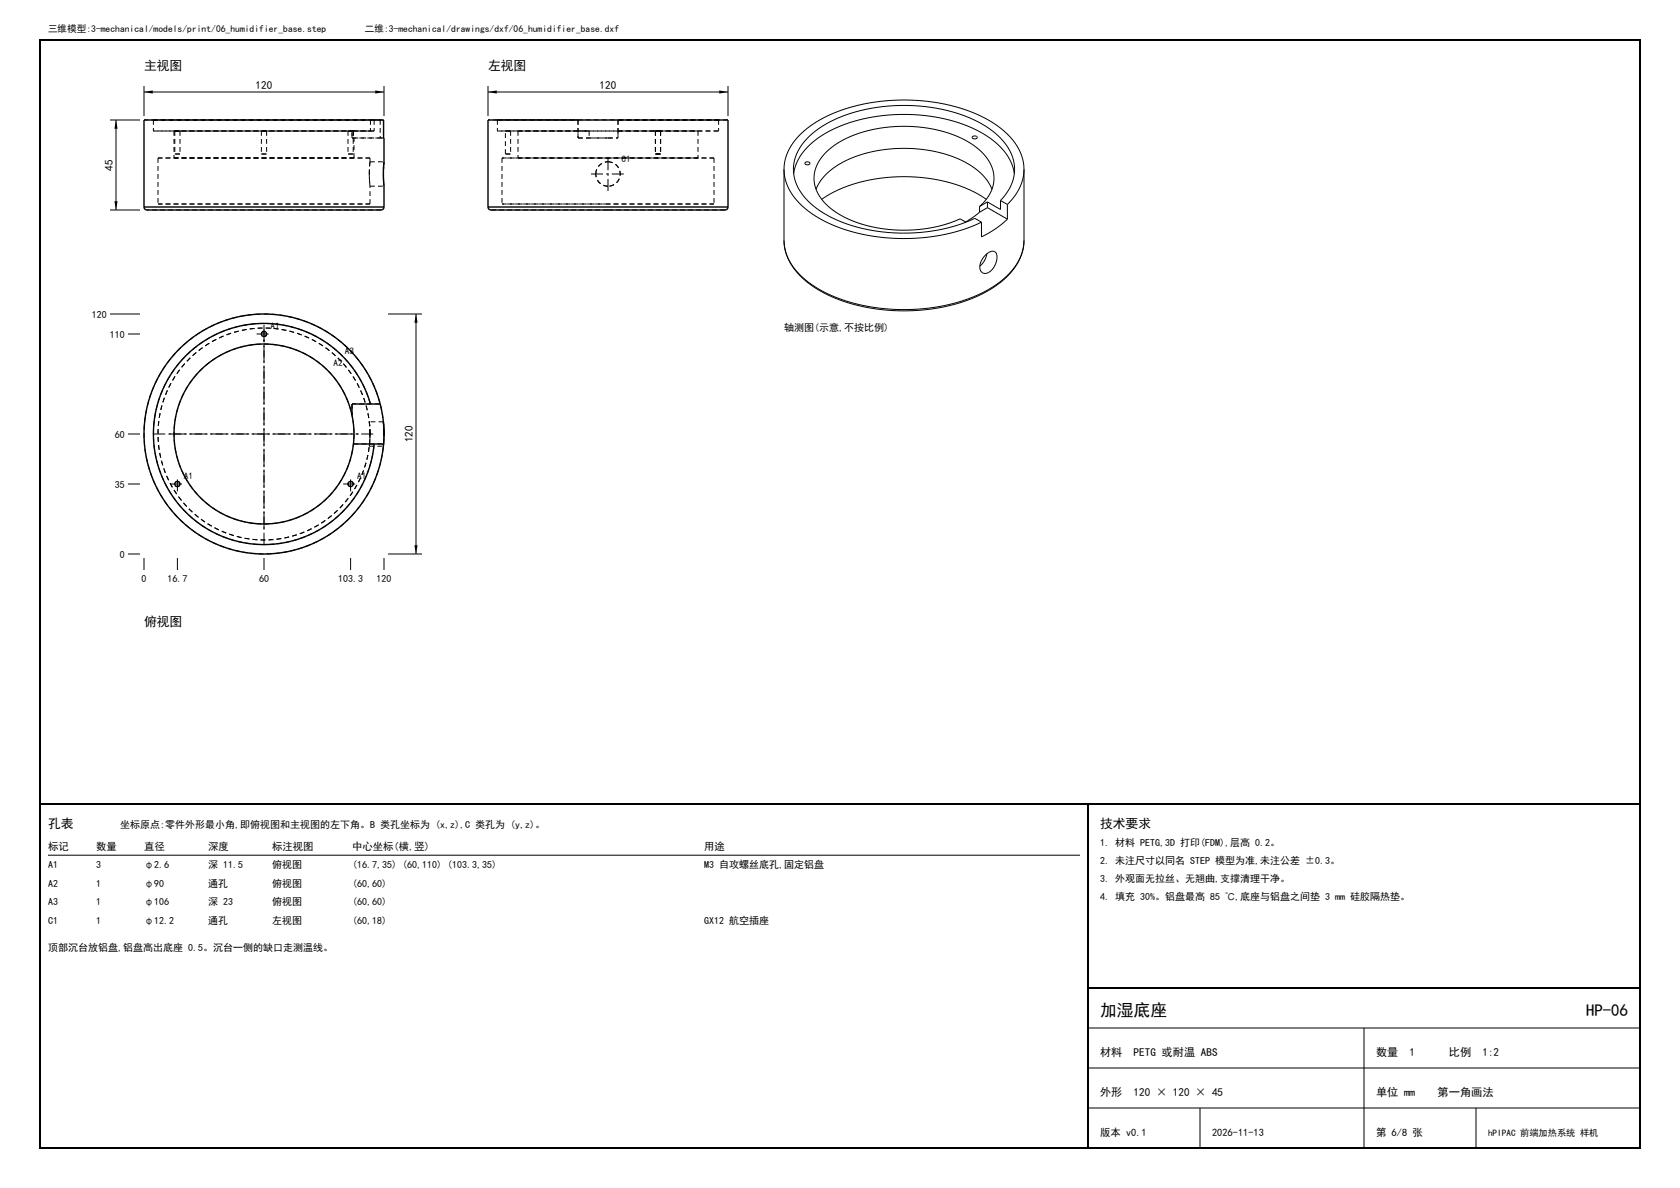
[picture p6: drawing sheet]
<svg xmlns="http://www.w3.org/2000/svg" width="420mm" height="297mm" viewBox="0 0 420 297" stroke-linecap="round" stroke-linejoin="round" font-family="sans-serif">
<path d="M10 10h400v277h-400zM10 201h400M272 201v86M272 247h138" fill="none" stroke="#000" stroke-width=".5"/>
<g fill="none" stroke="#000" stroke-width=".25" stroke-dasharray="1.2 .8" stroke-linecap="butt">
<path d="M38.4 30h54.2M38.4 32.7h55.1M38.4 30v2.7M39.5 39.5h53M39.5 39.5v11.5M43.5 32.7h44.5M43.5 39.5h45M43.5 32.7v6.8M43.7 32.7h1.3M43.7 38.5h.1M43.7 32.7v5.8M43.8 32.7h-.1"/>
<path d="M43.8 38.5h1.2M45 32.7h-1.2M45 38.5h-1.3M45 32.7v5.8M65.4 32.7h.6M65.4 38.5h1.3M65.4 32.7v5.8M66 32.7h.7M66 38.5h-.6M66.7 32.7h-1.3M66.7 38.5h-.7M66.7 32.7v5.8"/>
<path d="M87 32.7h1.3M87 38.5h1.2M87 32.7v5.8M88 34.5h.5M88 34.5v-1.8M88 32.7h4.6M88 32.7v1.8M88.2 32.7h-1.2M88.2 38.5h.1M88.3 32.7h-.1M88.3 38.5h-1.3M88.3 32.7v5.8"/>
<path d="M88.4 34.5h7.5M88.4 32.7v1.8M88.4 32.7h-44.9M88.5 34.5h-.1M88.5 39.5v-5M88.5 39.5h-45M92.5 39.5h-53M92.6 30h2.4M92.6 30v2.7M92.6 32.7h-54.2M93.5 30v2.7M93.5 32.7h-5.1"/>
<path d="M93.5 30h-55.1M95 30h-59M95 30v4.5M95 34.5h.9M95 34.5h-7M95.9 30h-2.4M124.4 30h20.1M124.4 32.7h55.3M124.4 30v2.7M125.5 39.5h53M125.5 39.5v11.5M126.4 32.7h1.3"/>
<path d="M126.4 38.5h1.3M126.4 38.5v-5.8M127.7 32.7h-1.3M127.7 38.5h-1.3M127.7 32.7v5.8M129.5 32.7h17.8M129.5 39.5h22.5M129.5 32.7v6.8M144.5 30h-22.5M144.5 30v4.5M144.5 34.5h7.5M144.5 34.5h2.8"/>
<path d="M144.5 34.5v-1.8M144.5 30v2.7M144.5 32.7h-20.1M147.3 34.5h4.7M147.3 32.7v1.8M147.3 32.7h-2.8M152 34.5h2.5M152 39.5h-26.5M152 39.5h22.5M154.5 30v4.5M154.5 30v2.7M154.5 32.7v1.8"/>
<path d="M154.5 30h25.2M154.5 32.7h20M163.9 32.7h1.3M163.9 32.7h.9M163.9 38.5h.9M163.9 38.5h1.3M163.9 32.7v5.8M164.8 32.7h-.9M164.8 32.7h.4M164.8 38.5h.4M164.8 38.5h-.9M165.2 32.7h-.4"/>
<path d="M165.2 32.7h-1.3M165.2 38.5h-1.3M165.2 38.5h-.4M165.2 32.7v5.8M174.5 32.7h-45M174.5 39.5h-45M174.5 32.7v6.8M178.5 39.5h-26.5M178.5 39.5v11.5M179.7 30h-55.3M179.7 32.7h-25.2M179.7 30v2.7"/>
<path d="M182 30h-27.5M39.5 51h53M92.3 43.5l.2-3.1M92.5 46.5l-.2-3M92.5 40.4l-.2 3.1 .2 3M92.5 51h-53M92.5 51v-4.5M92.5 40.4v-.9M92.5 46.5h3.5M92.5 40.4h3.5M95.3 52.5h-58.5M95.8 43.5l.1-1.2"/>
<path d="M95.8 43.9v-.4M95.9 44.6l-.1-.6M95.9 44.8v-.2M95.9 41.7v-.5M95.9 45.4v-.4M96 46.5l-.1-1M125.5 51h53M149 43.5a3 3 0 0 1 3-3.1M152 40.4a3 3 0 0 1 3.1 3.1 3 3 0 0 1-3.1 3M152 46.5a3.1 3.1 0 0 1-3-3M152 46.5a3 3 0 0 1-3-3M152 52.5h-29.2"/>
<path d="M152 51h-26.5M178.5 51h-26.5M181.3 52.5h-29.3M66 82.8a.65 .65 0 0 0-.6 1 .65 .65 0 0 0 1.1 .1 .65 .65 0 0 0-.3-1l-.2-.1M88 101v2.8M88.4 111h7.5M88.5 108.5a22.5 22.5 0 0 1-33.4 19.7 22.5 22.5 0 0 1-1.1-38.7 22.5 22.5 0 0 1 34.5 17.7v1.3M92.3 111.5l.2-3M92.3 105.4l.2 3.1M92.3 111.5h3.5M92.5 108.5l-.2-3.1M92.5 108.5l-.2 3"/>
<path d="M92.5 108.5a26.5 26.5 0 0 0-39.3-23.2 26.5 26.5 0 0 0-1.3 45.7 26.5 26.5 0 0 0 40.6-21.1v-1.4M92.6 101a27.7 27.7 0 0 0-43.9-14.1 27.7 27.7 0 0 0 4.2 46 27.7 27.7 0 0 0 40.6-21.9M95 101h-7M95.8 111.5l.1-.1M95.8 105.4h-3.5M95.9 111l.1-2.4M96 108.5l-.2 3M96 108.5l-.2-3.1M96 108.5a30 30 0 0 0-44.6-26.2 30 30 0 0 0-1.3 51.7 30 30 0 0 0 45.9-24v-1.5M43.8 121.3a.65 .65 0 0 0 1.1 .1 .65 .65 0 0 0-.4-1 .65 .65 0 0 0-.8 .7l.1 .2M88.2 121.3a.65 .65 0 0 0-.5-.9 .65 .65 0 0 0-.7 .8 .65 .65 0 0 0 1.1 .3l.1-.2"/>
</g>
<g fill="none" stroke="#000" stroke-width=".35">
<path d="M36 51.7a.75 .75 0 0 0 .8 .8h58.5l.4-.1 .3-.7M36 51.7h60M95.8 43.5h.1M95.8 43.9v.1M95.9 44.6h.1M95.9 44.8v.2M95.9 41.7v.6M95.9 45.4v.1M96 40.4l-.2 3.1 .2 8.2M96 40.4l-.1-10.4h-59.9v21.7M96 40.4l-.1 .8M122 51.7v-21.7h60v21.7"/>
<path d="M122 51.7a.75 .75 0 0 0 .8 .8h58.5a.75 .75 0 0 0 .7-.8M122 51.7h60M88 103.8l.5 3.5-.1 3.7M88 103.8a22.5 22.5 0 0 0-35.2-13.5 22.5 22.5 0 0 0 1.9 37.6 22.5 22.5 0 0 0 33.7-16.9M88.4 111h7.5M92.6 101a27.7 27.7 0 0 0-43.9-14.1 27.7 27.7 0 0 0 4.2 46 27.7 27.7 0 0 0 40.6-21.9M95 101a30 30 0 0 0-47.5-16.1 30 30 0 0 0 4.2 50 30 30 0 0 0 44.2-23.9M95 101l.8 4.5 .2 3M95 101h-7v2.8M95.8 105.4l.2 3.1M95.9 111v.4M96 108.5l-.1 2.5"/>
<path d="M96 108.5v.1"/>
<circle cx="66" cy="83.5" r=".65"/>
<circle cx="44.3" cy="121" r=".65"/>
<circle cx="87.7" cy="121" r=".65"/>
</g>
<g fill="none" stroke="#000" stroke-width=".25">
<path d="M27.5 30h7.5M29 30v22.5M36 21.5v7.5M36 23h60M96 21.5v7.5M122 23h60M122 21.5v7.5M182 21.5v7.5M243.1 34.2a.65 .65 0 0 1 .7-.2 .65 .65 0 0 1 .5 .5 .69 .69 0 0 1-.7 .3 .69 .69 0 0 1-.5-.5zM27.5 52.5h7.5M196 42.3a13.9 13.9 0 0 1 6.8-11 42.8 42.8 0 0 1 26.1-6.2 37.7 37.7 0 0 1 22 7.6 12.9 12.9 0 0 1 5.1 9.6M196 42.3a13.7 13.7 0 0 0 6.6 10.8 41.9 41.9 0 0 0 25.3 6.5 44.2 44.2 0 0 0 17.5-4.1"/>
<path d="M196 42.3v17.8M198.4 43.4a13.9 13.9 0 0 1 6.9-9.4 41.4 41.4 0 0 1 27.1-5 30.4 30.4 0 0 1 18 8 11.7 11.7 0 0 1 3.2 6.4M201.3 40.6a.65 .65 0 0 1 .7-.2 .65 .65 0 0 1 .5 .6 .7 .7 0 0 1-1.3-.3zM204 47.3a15.5 15.5 0 0 1 9.4-8 35.6 35.6 0 0 1 28.8 1.8 13.2 13.2 0 0 1 5.8 6.2M205.4 49.8a38.2 38.2 0 0 1 25-5.4 34.4 34.4 0 0 1 16.2 5.4M244.9 53.1l-3.5 2.4M244.9 51.6a8.7 8.7 0 0 0 .4-13.7 28.1 28.1 0 0 0-18.2-6.3 30.8 30.8 0 0 0-19.2 5.2 9.3 9.3 0 0 0-4.2 9.6 12.8 12.8 0 0 0 7.3 7.9 35.9 35.9 0 0 0 29 .4l1.5 .8M244.9 51.6v1.5M246.9 51.9l-2 1.2M246.9 51.9l4.9 2.9M246.9 50.5v1.4M246.9 50.5l-2 1.1"/>
<path d="M250.1 50.1a10.5 10.5 0 0 0-.4-16 32.9 32.9 0 0 0-19.6-7.6 40.9 40.9 0 0 0-24.6 5.1 13.5 13.5 0 0 0-7.1 10.7 13 13 0 0 0 6.6 10.4 40.4 40.4 0 0 0 25.5 5.4l6.6-1.1 3.4-1.1 3.2-1.3 1.7 .9M250.1 50.1l1.7 1M250.1 50.1v2.3l-3.2-1.9M251.8 54.8l-.5 .5a25 25 0 0 1-5.9 3.9v-3.7M251.8 51.1v3.7M256 42.3a12.4 12.4 0 0 1-4.2 8.8M256 42.3v17.8M27.5 78.5h7.5M97 78.5h8.5M104 78.5v60M196 60.1a13.6 13.6 0 0 0 6.3 10.6 41.6 41.6 0 0 0 25.2 6.7 40.1 40.1 0 0 0 22.6-7 13.5 13.5 0 0 0 5.9-10.3M196 60.1a14 14 0 0 0 6.4 10.9 41.2 41.2 0 0 0 25 6.7 38.3 38.3 0 0 0 23.3-7.6 13.5 13.5 0 0 0 5.3-10"/>
<path d="M246.4 63.7a1.85 1.85 0 0 1 2.4-.7 3.7 3.7 0 0 1-1.1 4.7 1.54 1.54 0 0 1-2 .5 1.54 1.54 0 0 1-.7-1.9l.5-1.5zM246.7 63.4a4.9 4.9 0 0 1-1.7 3.1M32 83.5h3M32 108.5h3M32 138.5h3M32 121h3M36 139.5v3M44.4 139.5v3M66 139.5v3M87.7 139.5v3M96 139.5v3M97 138.5h8.5"/>
<path d="M12 213.8h258M272 257h138M341 257v30M272 267h138M272 277h138M300 277v10M369 277v10"/>
</g>
<path d="M29 30l.4 2.2h-.8zM36 23l2.2-.4v.8zM93.8 22.6l2.2 .4-2.2 .4zM122 23l2.2-.4v.8zM179.8 22.6l2.2 .4-2.2 .4zM28.6 50.3h.8l-.4 2.2zM104 78.5l.4 2.2h-.8zM103.6 136.3h.8l-.4 2.2z" fill="#000"/>
<path d="M147.8 43.5h8.5M152 47.7v-8.5M64.2 83.5h3.7M66 85.3v-3.7M38.3 108.5h55.4M42.3 108.5h47.4M42.5 121h3.7M44.4 122.8v-3.7M66 132.2v-47.4M66 136.2v-55.4M85.8 121h3.7M87.7 122.8v-3.7" fill="none" stroke="#000" stroke-width=".25" stroke-dasharray="3 .8 .6 .8" stroke-linecap="butt"/>
<g font-size="4.2">
<text x="275" y="254">加湿底座</text>
<text x="396.5" y="254">HP-06</text>
</g>
<g font-size="3.2">
<text x="36" y="17.5">主视图</text>
<text x="122" y="17.5">左视图</text>
<text x="36" y="156.5">俯视图</text>
<text x="12" y="207">孔表</text>
<text x="275" y="207">技术要求</text>
</g>
<g font-size="2.8">
<text x="63.9" y="22.2">120</text>
<text x="149.9" y="22.2">120</text>
<text x="28.2" y="42.6" transform="rotate(-90 28.2 42.6)">45</text>
<text x="103.2" y="110.6" transform="rotate(-90 103.2 110.6)">120</text>
<text x="275" y="264">材料</text>
<text x="283.4" y="264">PETG 或耐温 ABS</text>
<text x="344" y="264">数量</text>
<text x="352.4" y="264">1</text>
<text x="362.2" y="264">比例</text>
<text x="370.6" y="264">1:2</text>
<text x="275" y="274">外形</text>
<text x="283.4" y="274">120 × 120 × 45</text>
<text x="344" y="274">单位 mm</text>
<text x="359.4" y="274">第一角画法</text>
</g>
<g font-size="2.6">
<text x="12" y="212.5">标记</text>
<text x="24" y="212.5">数量</text>
<text x="36" y="212.5">直径</text>
<text x="52" y="212.5">深度</text>
<text x="68" y="212.5">标注视图</text>
<text x="88" y="212.5">中心坐标(横,竖)</text>
<text x="176" y="212.5">用途</text>
<text x="275" y="284">版本 v0.1</text>
<text x="303" y="284">2026-11-13</text>
<text x="344" y="284">第 6/8 张</text>
</g>
<g font-size="2.5">
<text x="23" y="79.4">120</text>
<text x="196" y="82.7">轴测图(示意,不按比例)</text>
<text x="27.5" y="84.4">110</text>
<text x="28.7" y="109.4">60</text>
<text x="28.7" y="121.9">35</text>
<text x="30" y="139.4">0</text>
<text x="35.4" y="145.5">0</text>
<text x="41.9" y="145.5">16.7</text>
<text x="64.8" y="145.5">60</text>
<text x="84.5" y="145.5">103.3</text>
<text x="94.1" y="145.5">120</text>
<text x="30" y="207">坐标原点:零件外形最小角,即俯视图和主视图的左下角。B 类孔坐标为 (x,z),C 类孔为 (y,z)。</text>
<text x="275" y="211.5">1. 材料 PETG,3D 打印(FDM),层高 0.2。</text>
<text x="275" y="216">2. 未注尺寸以同名 STEP 模型为准,未注公差 ±0.3。</text>
<text x="12" y="217.1">A1</text>
<text x="12" y="221.7">A2</text>
<text x="24" y="217.1">3</text>
<text x="24" y="221.7">1</text>
<text x="36" y="217.1">φ2.6</text>
<text x="36" y="221.7">φ90</text>
<text x="52" y="217.1">深 11.5</text>
<text x="52" y="221.7">通孔</text>
<text x="68" y="217.1">俯视图</text>
<text x="68" y="221.7">俯视图</text>
<text x="88" y="217.1">(16.7,35) (60,110) (103.3,35)</text>
<text x="88" y="221.7">(60,60)</text>
<text x="176" y="217.1">M3 自攻螺丝底孔,固定铝盘</text>
<text x="275" y="220.5">3. 外观面无拉丝、无翘曲,支撑清理干净。</text>
<text x="12" y="226.3">A3</text>
<text x="24" y="226.3">1</text>
<text x="36" y="226.3">φ106</text>
<text x="52" y="226.3">深 23</text>
<text x="68" y="226.3">俯视图</text>
<text x="88" y="226.3">(60,60)</text>
<text x="275" y="225">4. 填充 30%。铝盘最高 85 ℃,底座与铝盘之间垫 3 mm 硅胶隔热垫。</text>
<text x="12" y="230.9">C1</text>
<text x="24" y="230.9">1</text>
<text x="36" y="230.9">φ12.2</text>
<text x="52" y="230.9">通孔</text>
<text x="68" y="230.9">左视图</text>
<text x="88" y="230.9">(60,18)</text>
<text x="176" y="230.9">GX12 航空插座</text>
<text x="12" y="237.8">顶部沉台放铝盘,铝盘高出底座 0.5。沉台一侧的缺口走测温线。</text>
</g>
<g font-size="2.4">
<text x="12" y="8">三维模型:3-mechanical/models/print/06_humidifier_base.step</text>
<text x="91.2" y="8">二维:3-mechanical/drawings/dxf/06_humidifier_base.dxf</text>
</g>
<g font-size="2.3">
<text x="155.4" y="40.4">C1</text>
<text x="67.6" y="82.2">A1</text>
<text x="86.2" y="88.6">A3</text>
<text x="83.4" y="91.4">A2</text>
<text x="46" y="119.7">A1</text>
<text x="89.3" y="119.7">A1</text>
<text x="372" y="284">hPIPAC 前端加热系统 样机</text>
</g>
</svg>
